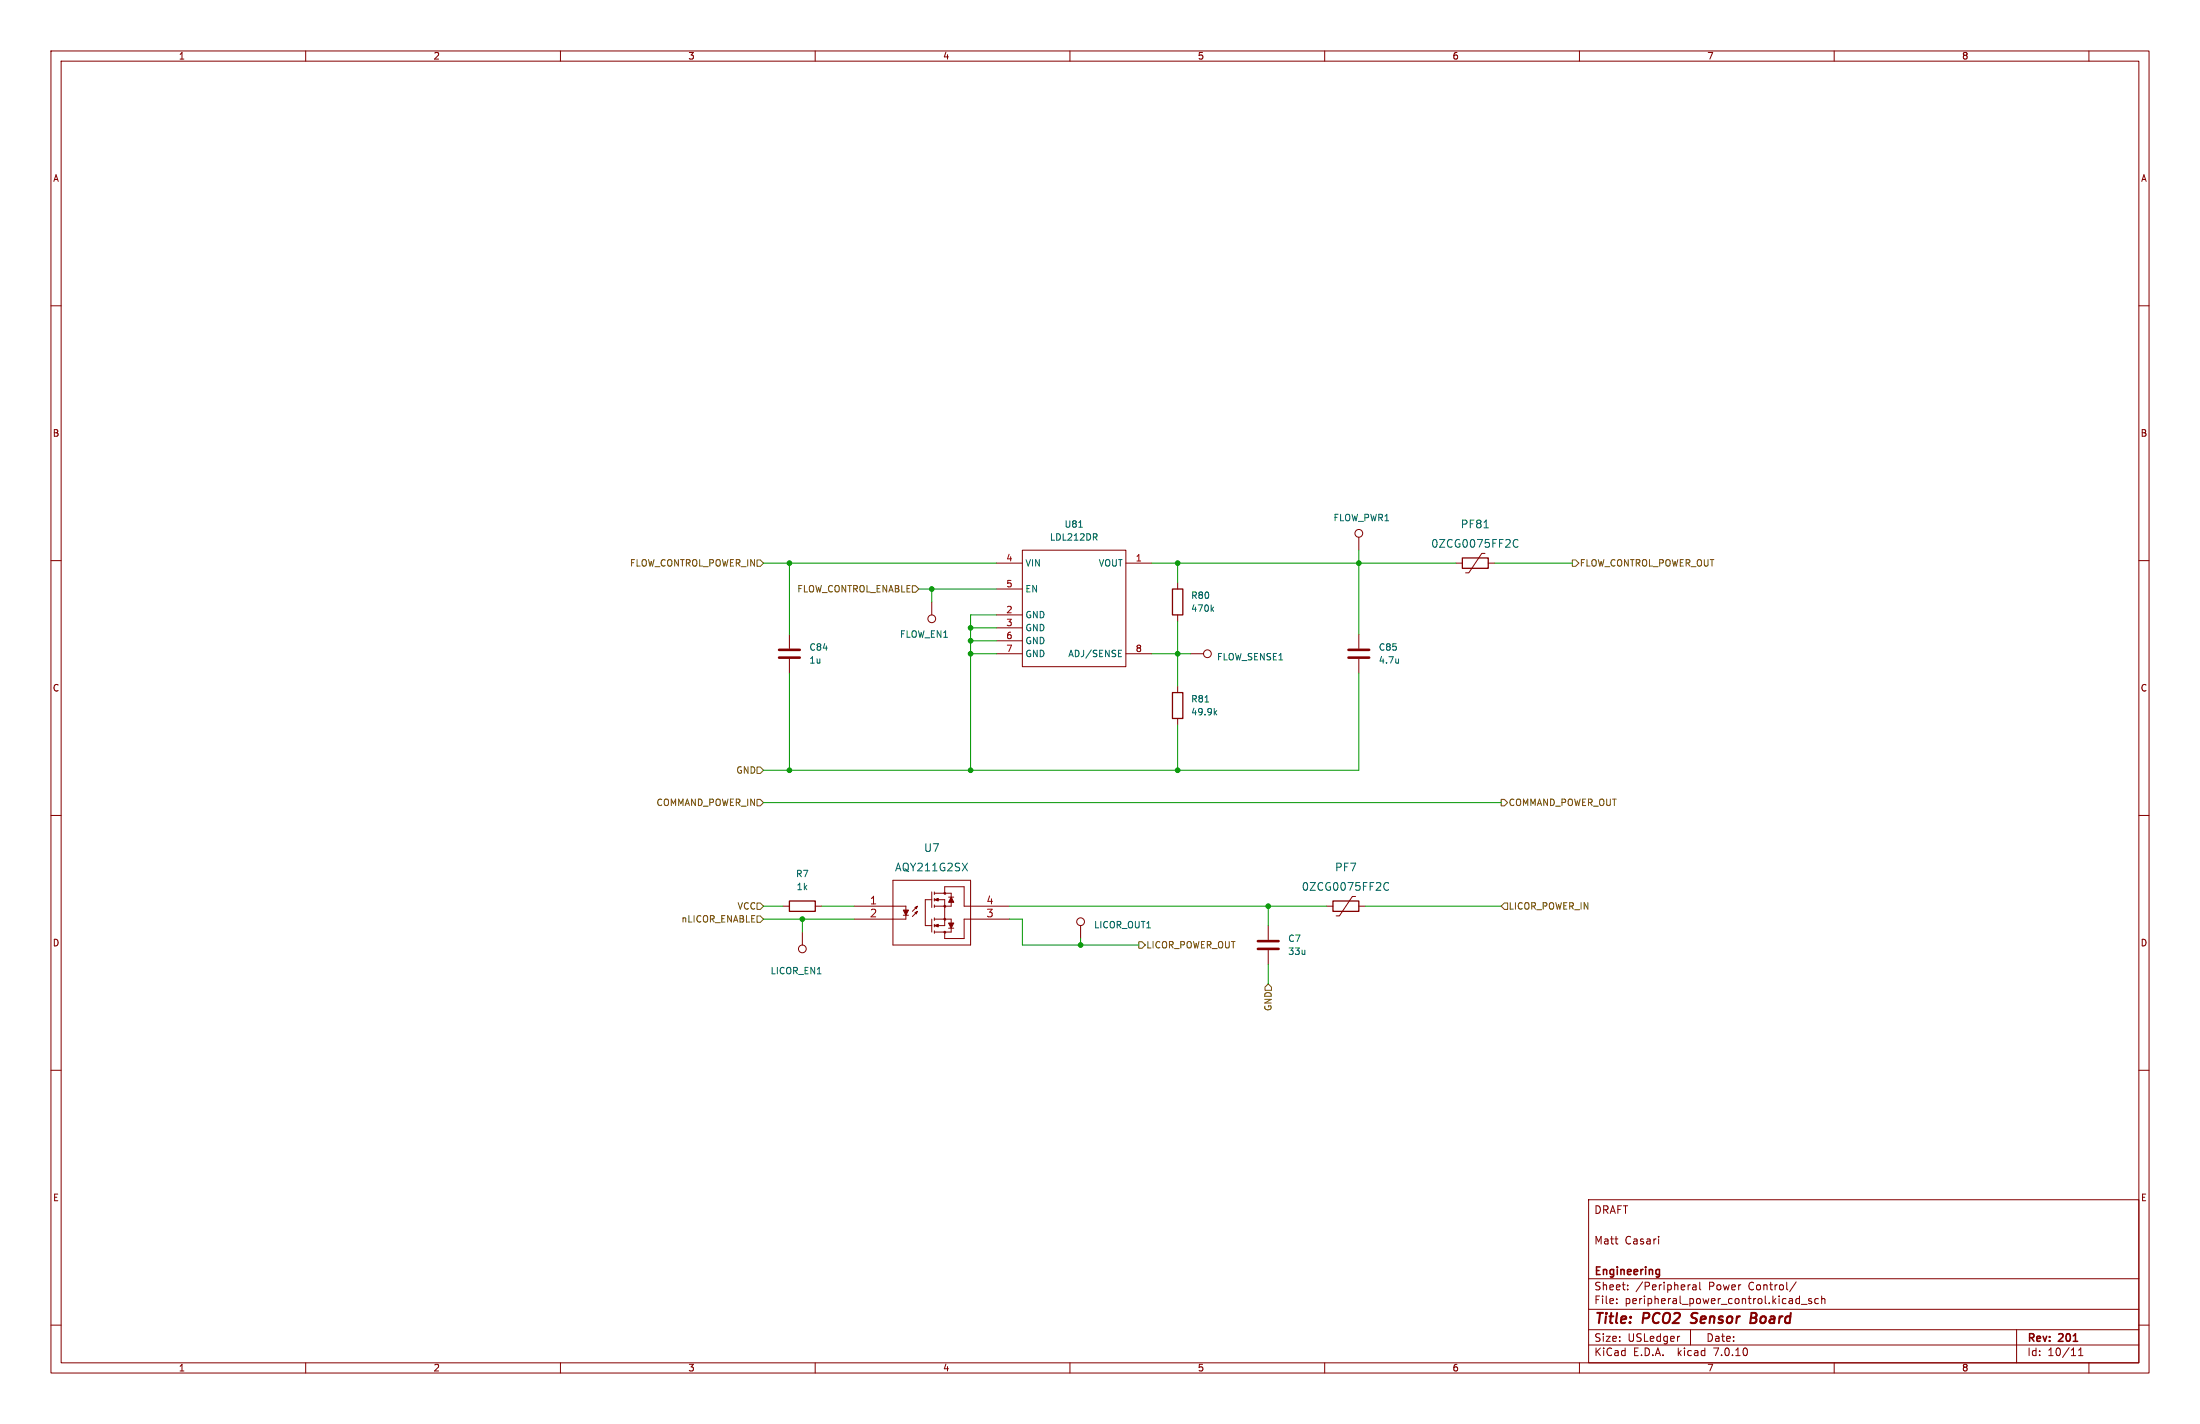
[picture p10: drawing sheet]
<svg xmlns="http://www.w3.org/2000/svg" width="432mm" height="279mm" viewBox="0 0 432 279" stroke-linecap="round" stroke-linejoin="round" font-family="sans-serif">
<g fill="none" stroke="#840000" stroke-width=".2">
<path d="M10 10h411.8v259.4h-411.8zM12 12h407.8v255.4h-407.8zM60 10v2M110 10v2M160 10v2M210 10v2M260 10v2M310 10v2M360 10v2M410 10v2M10 60h2M419.8 60h2"/>
<path d="M10 110h2M182.9 118.1v2.6M195.6 110.5h5.1M195.6 115.6h5.1M200.7 108h20.3v22.8h-20.3zM221 110.5h5.1M231.1 114.3v1.3M266.7 105.4v2.6M285.7 110.5h1.3M291.5 108.6h-.7l-2.5 3.8h-.6M292.1 110.5h1.3M419.8 110h2"/>
<path d="M154.9 124.5v2.8M154.9 129.3v2.8M195.6 120.7h5.1M195.6 123.2h5.1M195.6 125.7h5.1M195.6 128.3h5.1M221 128.3h5.1M231.1 120.7v1.2M231.1 134.6v1.3M233.7 128.3h2.5M266.7 124.5v2.8M266.7 129.3v2.8"/>
<path d="M10 160h2M231.1 141v1.2M419.8 160h2M153.7 177.8h1.2M160 177.8h1.3M167.6 177.8h10.2v.8M175.3 172.7h15.2v12.7h-15.2zM177.3 179.6h1M177.8 179.6v.7h-10.2M179.8 179.1l-.7 .7M179.8 178.1l-.7 .7M182.9 175v3.1"/>
<path d="M182.9 176.5h-1.3v5.1h1.3M183.4 175v.5M183.4 176.3v.5M183.4 177.5v.6M183.4 175.3h3.3v.7M184.1 176.5h1.3v5.1h-1.3M185.4 175.3v-1.3h3.8v3.8h8.9M186.2 176h1M186.7 177v.8h-3.3M260.3 177.8h1.3M266.1 175.9h-.7l-2.5 3.8h-.6M266.7 177.8h1.3"/>
<path d="M157.5 182.9v2.5M182.9 180.3v2.6M183.4 180.3h3.3v.8M183.4 180.1v.5M183.4 181.4v.5M183.4 182.6v.5M186.2 182.1h1M186.7 182.1v.8h-3.3M198.1 180.3h-8.9v3.9h-3.8v-1.3M212.1 181.6v2.6M248.9 181.6v2.8M248.9 186.4v2.8"/>
<path d="M10 210h2M419.8 210h2M311.8 235.4h108v32h-108zM10 260h2M311.8 256.9h108M311.8 250.9h108M317.3 255.6v.2M317.3 254.9v.1M319.5 252.9v.2M319.5 252.2v.1M325.5 242.6v.1M325.5 243.1v1"/>
<path d="M331.6 252.1h.2M332.3 252.2h.5l.1 .9M332.9 252.4l-.5 .1-.2 .2 .2 .4 .5-.1M333.6 251.6v1.3l.2 .2M352.5 251.5l-1.2 1.9M352.8 254.8l.4 .1M353.2 254.3v1.5M353.2 255.7l-.4 .1M353.5 255.9h1.2M355.5 254.9l-.3-.1-.2 .2v.2l.5 .2v.3h-.5M356.9 254.9l-.4-.1-.3 .3 .1 .6h.6M357.5 254.9l.3-.1 .3 .1 .1 .9"/>
<path d="M357.5 254.3v1.5M419.8 260h2M60 267.4v2M110 267.4v2M160 267.4v2M210 267.4v2M260 267.4v2M310 267.4v2M311.8 263.9h108M311.8 260.9h108M329.5 262.2h.2M331.8 260.9v3"/>
<path d="M360 267.4v2M395.8 260.9v6.5M408 266h.8M408 264.9l.4-.4v1.5M410 267.4v2"/>
<circle cx="266.7" cy="104.6" r=".76"/>
<circle cx="182.9" cy="121.4" r=".76"/>
<circle cx="237" cy="128.3" r=".76"/>
<circle cx="157.5" cy="186.2" r=".76"/>
<circle cx="212.1" cy="180.8" r=".76"/>
</g>
<path d="M331.8 259.5l.3 .1M332.1 257.8v.6M343.7 258.6h.6M344.3 258.6l.3 .1M344.4 257.6h-.6l-.3 2 1-.1M344.5 258.5l-.2 .1" fill="none" stroke="#840000" stroke-width=".4"/>
<path d="M325.3 249.1h.4M325.7 249.1v1.2l-.3 .3M325.7 250l-.4 .1" fill="none" stroke="#840000" stroke-width=".3"/>
<g fill="none" stroke="#840000" stroke-width=".25">
<path d="M230.1 115.6h2.1v5.1h-2.1zM287 109.5h5.1v2h-5.1zM230.1 135.9h2.1v5.1h-2.1zM154.9 176.8h5.1v2h-5.1zM185.4 177.9h.1M185.4 175.4h.1M261.6 176.8h5.1v2h-5.1zM185.4 183h.1M185.4 180.5h.1"/>
<circle cx="185.4" cy="175.3" r=".13"/>
<circle cx="185.4" cy="177.8" r=".13"/>
<circle cx="185.4" cy="180.3" r=".13"/>
<circle cx="185.4" cy="182.9" r=".13"/>
</g>
<g fill="none" stroke="#006464" stroke-width=".2">
<path d="M211.7 103.4h.8M214.9 105.4l.4 .6M215.3 104.8v.5M237.8 119.5l.4 .5M238.2 119.1l-.5 .5M291.3 103.6h.8M297.1 107.2l.4 .2 .4-.2M297.9 106l-.4-.1-.4 .2M219.5 128.2h.4M219.5 128.8h.6M219.5 127.6h.6M236.5 137.7h.7"/>
<path d="M238.4 139.8l.4 .5M238.8 139.4l-.5 .5M274.5 129.3v.8M274.5 130l-.1 .1M271.7 174.5l.4 .2 .4-.2M272.5 173.3l-.4-.1-.4 .2"/>
</g>
<path d="M152.9 129h4.1M152.9 127.5h4.1M264.7 129h4M264.7 127.5h4M246.9 186.2h4.1M246.9 184.7h4.1" fill="none" stroke="#840000" stroke-width=".51"/>
<g fill="#840000" stroke="#840000" stroke-width=".2">
<path d="M177.3 178.6h1l-.5 1z"/>
<path d="M179.6 179.1l.5-.3-.3 .5z"/>
<path d="M179.6 178.1l.5-.3-.3 .5z"/>
<path d="M183.4 181.6l.7-.2v.5z"/>
<path d="M183.4 176.5l.7-.2v.5z"/>
<path d="M186.2 181.1h1l-.5 1z"/>
<path d="M186.7 176l.5 1h-1z"/>
</g>
<path d="M148.6 109.9h.6l.7 .6-.7 .6h-.6zM179.1 114.9h.6l.6 .7-.6 .6h-.6zM308.6 109.9h.6l.7 .6-.7 .6h-.6zM148.6 156.8h.6l.7 .7-.7 .6h-.6zM148.6 150.5h.6l.7 .6-.7 .7h-.6zM294.6 156.8h.7l.6 .7-.6 .6h-.7zM148.6 179.7h.6l.7 .6-.7 .7h-.6zM148.6 177.2h.6l.7 .6-.7 .6h-.6zM295.3 177.2h.6v1.2h-.6l-.7-.6zM223.5 184.8h.7l.6 .6-.6 .7h-.7zM248.9 193l.7 .7v.6h-1.3v-.6z" fill="none" stroke="#725600" stroke-width=".2"/>
<g fill="none" stroke="#009600" stroke-width=".2">
<path d="M149.9 110.5h45.7M154.9 110.5v14M180.3 115.6h15.3M182.9 115.6v2.5M226.1 110.5h59.6M231.1 110.5v3.8M266.7 108v16.5M293.4 110.5h15.2M154.9 132.1v19M190.5 128.3h5.1M190.5 125.7h5.1M190.5 123.2h5.1"/>
<path d="M195.6 120.7h-5.1v30.4M226.1 128.3h7.6M231.1 121.9v12.7M266.7 132.1v19h-116.8M149.9 157.5h144.7M231.1 142.2v8.9M149.9 177.8h3.8M161.3 177.8h6.3M198.1 177.8h62.2M248.9 177.8v3.8M268 177.8h26.6M149.9 180.3h17.7"/>
<path d="M157.5 180.3v2.6M198.1 180.3h2.6v5.1h22.8M212.1 184.2v1.2M248.9 189.2v3.8"/>
</g>
<g fill="#009600" stroke="#009600" stroke-width=".2">
<circle cx="157.5" cy="180.3" r=".46"/>
<circle cx="154.9" cy="151.1" r=".46"/>
<circle cx="182.9" cy="115.6" r=".46"/>
<circle cx="190.5" cy="123.2" r=".46"/>
<circle cx="190.5" cy="125.7" r=".46"/>
<circle cx="154.9" cy="110.5" r=".46"/>
<circle cx="190.5" cy="128.3" r=".46"/>
<circle cx="190.5" cy="151.1" r=".46"/>
<circle cx="248.9" cy="177.8" r=".46"/>
<circle cx="231.1" cy="128.3" r=".46"/>
<circle cx="231.1" cy="151.1" r=".46"/>
<circle cx="212.1" cy="185.4" r=".46"/>
<circle cx="231.1" cy="110.5" r=".46"/>
<circle cx="266.7" cy="110.5" r=".46"/>
</g>
<g font-size="2.8" fill="#840000">
<text x="312.8" y="260.3">Title:</text>
<text x="322.5" y="260.3">PCO2</text>
<text x="332.8" y="260.3">Sensor</text>
<text x="345.2" y="260.3">Board</text>
</g>
<g font-size="2.1" fill="#006464">
<text x="280.8" y="107.7">0ZCG0075FF2C</text>
<text x="286.6" y="103.9">PF81</text>
<text x="181.3" y="167.4">U7</text>
<text x="175.6" y="171.2">AQY211G2SX</text>
<text x="261.9" y="171.2">PF7</text>
<text x="255.4" y="175">0ZCG0075FF2C</text>
</g>
<g font-size="2.1" fill="#a90000">
<text x="170.7" y="177.5">1</text>
<text x="193.5" y="177.5">4</text>
<text x="170.7" y="180.1">2</text>
<text x="193.5" y="180.1">3</text>
</g>
<g font-size="2.1" fill="#840000">
<text x="312.8" y="238.4">DRAFT</text>
<text x="312.8" y="244.4">Matt</text>
<text x="318.9" y="244.4">Casari</text>
<text x="312.8" y="250.6">Engineering</text>
<text x="312.8" y="256.1">File:</text>
<text x="312.8" y="253.4">Sheet:</text>
<text x="318.9" y="256.1">peripheral_power_control.kicad_sch</text>
<text x="321" y="253.4">/Peripheral</text>
<text x="335.4" y="253.4">Power</text>
<text x="343.3" y="253.4">Control/</text>
<text x="312.8" y="263.5">Size:</text>
<text x="319.5" y="263.5">USLedger</text>
<text x="334.8" y="263.5">Date:</text>
<text x="397.8" y="263.7">Rev:</text>
<text x="404.2" y="263.7">201</text>
<text x="312.8" y="266.3">KiCad</text>
<text x="320.5" y="266.3">E.D.A.</text>
<text x="329.4" y="266.3">kicad</text>
<text x="336.6" y="266.3">7.0.10</text>
<text x="397.8" y="266.3">Id:</text>
<text x="401.9" y="266.3">10/11</text>
</g>
<g font-size="1.8" fill="#840000">
<text x="35" y="11.9">1</text>
<text x="85" y="11.9">2</text>
<text x="135" y="11.9">3</text>
<text x="185" y="11.9">4</text>
<text x="235" y="11.9">5</text>
<text x="285" y="11.9">6</text>
<text x="335" y="11.9">7</text>
<text x="385" y="11.9">8</text>
<text x="10.3" y="35.9">A</text>
<text x="420.1" y="35.9">A</text>
<text x="10.3" y="85.9">B</text>
<text x="420.1" y="85.9">B</text>
<text x="10.3" y="135.9">C</text>
<text x="420.1" y="135.9">C</text>
<text x="10.3" y="185.9">D</text>
<text x="420.1" y="185.9">D</text>
<text x="10.3" y="235.9">E</text>
<text x="420.1" y="235.9">E</text>
<text x="35" y="269.3">1</text>
<text x="85" y="269.3">2</text>
<text x="135" y="269.3">3</text>
<text x="185" y="269.3">4</text>
<text x="235" y="269.3">5</text>
<text x="285" y="269.3">6</text>
<text x="335" y="269.3">7</text>
<text x="385" y="269.3">8</text>
</g>
<g font-size="1.8" fill="#006464">
<text x="206" y="106.3">LDL212DR</text>
<text x="208.8" y="103.7">U81</text>
<text x="261.6" y="102.5">FLOW_PWR1</text>
<text x="201.2" y="111.4">VIN</text>
<text x="215.6" y="111.4">VOUT</text>
<text x="201.2" y="116.4">EN</text>
<text x="233.7" y="117.7">R80</text>
<text x="176.5" y="125.3">FLOW_EN1</text>
<text x="201.2" y="121.5">GND</text>
<text x="201.2" y="124.1">GND</text>
<text x="233.7" y="120.2">470k</text>
<text x="158.8" y="130.4">1u</text>
<text x="158.8" y="127.9">C84</text>
<text x="201.2" y="126.6">GND</text>
<text x="201.2" y="129.1">GND</text>
<text x="209.6" y="129.1">ADJ/SENSE</text>
<text x="238.8" y="129.8">FLOW_SENSE1</text>
<text x="270.5" y="127.9">C85</text>
<text x="270.5" y="130.4">4.7u</text>
<text x="233.7" y="138">R81</text>
<text x="233.7" y="140.6">49.9k</text>
<text x="156.1" y="172.3">R7</text>
<text x="156.3" y="174.9">1k</text>
<text x="214.6" y="182.3">LICOR_OUT1</text>
<text x="252.7" y="185">C7</text>
<text x="151.1" y="191.4">LICOR_EN1</text>
<text x="252.7" y="187.6">33u</text>
</g>
<g font-size="1.8" fill="#725600">
<text x="123.6" y="111.4">FLOW_CONTROL_POWER_IN</text>
<text x="310" y="111.4">FLOW_CONTROL_POWER_OUT</text>
<text x="156.4" y="116.4">FLOW_CONTROL_ENABLE</text>
<text x="144.4" y="152">GND</text>
<text x="128.8" y="158.3">COMMAND_POWER_IN</text>
<text x="296" y="158.3">COMMAND_POWER_OUT</text>
<text x="144.7" y="178.7">VCC</text>
<text x="296" y="178.7">LICOR_POWER_IN</text>
<text x="133.6" y="181.2">nLICOR_ENABLE</text>
<text x="224.9" y="186.3">LICOR_POWER_OUT</text>
<text x="249.8" y="198.5" transform="rotate(-90 249.8 198.5)">GND</text>
</g>
<g font-size="1.8" fill="#a90000">
<text x="197.4" y="110.2">4</text>
<text x="222.8" y="110.2">1</text>
<text x="197.4" y="115.3">5</text>
<text x="197.4" y="120.4">2</text>
<text x="197.4" y="122.9">3</text>
<text x="197.4" y="125.5">6</text>
<text x="197.4" y="128">7</text>
<text x="222.8" y="128">8</text>
</g>
</svg>
